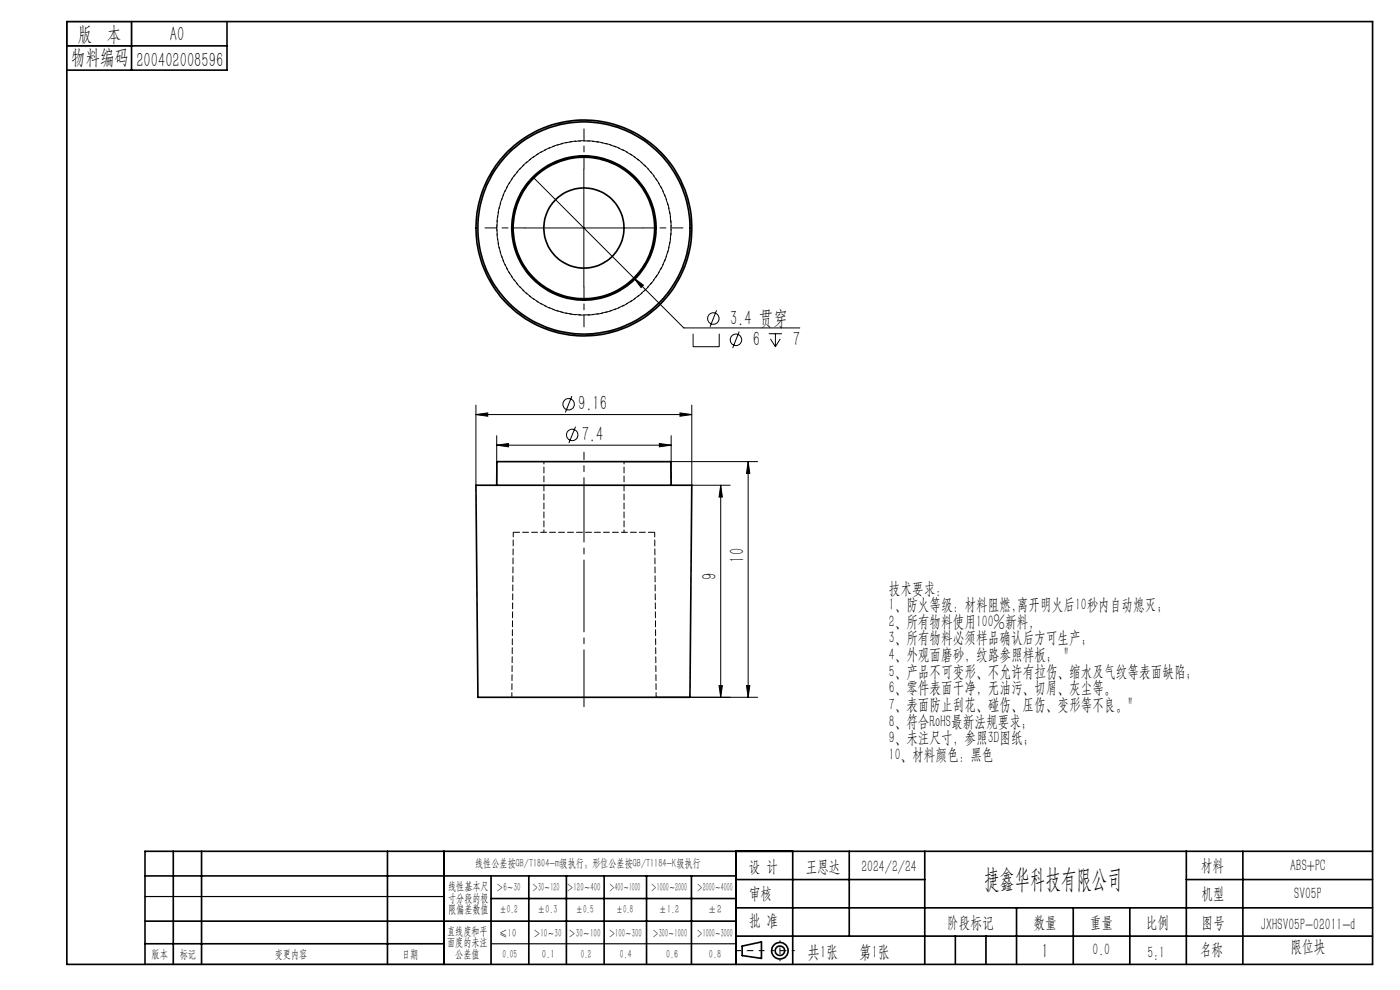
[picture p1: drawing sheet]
<svg xmlns="http://www.w3.org/2000/svg" width="297mm" height="210mm" viewBox="0 0 297 210" stroke-linecap="round" stroke-linejoin="round" font-family="sans-serif">
<g fill="none" stroke="#000" stroke-width=".21">
<path d="M113.3 37.8l31.8 31.8h24.6M123.9 35.9v24.9M111.4 48.4h25M134.5 59l2 1.5-.5 .5zM147 70.8v2.7h5.6v-2.7M152 65.8l-1.4 3.5M156.8 70.3l-1.4 3.5M163.1 70.8h2.8M163.4 71.9l1.1 1.6M164.5 70.8v2.7M165.5 71.9l-1 1.6M101 87.9l2.5-.3v.7z"/>
<path d="M101 85.9v17M101 87.9h45.8M105.4 94.4l2.5-.3v.7zM105.4 92.4v10.5M105.4 94.4h37M121.3 84l-1.4 3.5M122.1 90.5l-1.4 3.5M132.4 97.9h28.3M139.9 94.1l2.5 .3-2.5 .4zM142.4 92.4v10.5M144.3 87.6l2.5 .3-2.5 .4zM146.8 85.9v17h8.1"/>
<path d="M158.7 97.9l.4 2.5h-.7zM158.7 97.9v50M152.9 102.9l.3 2.5h-.7zM152.9 102.9v45M139.2 147.9h21.5M152.5 145.4h.7l-.3 2.5zM158.4 145.4h.7l-.4 2.5z"/>
<circle cx="151.3" cy="67.6" r="1.21"/>
<circle cx="156.1" cy="72.1" r="1.21"/>
<circle cx="120.6" cy="85.8" r="1.22"/>
<circle cx="121.4" cy="92.3" r="1.2"/>
</g>
<g fill="none" stroke="#000" stroke-width=".35">
<path d="M14.2 4.6h277v200h-277zM14.2 9.7h34M27.9 4.6v10.3M48.2 4.6v10.3h-34M101 102.9h45.8l-.4 45h-45zM105.4 102.9v-5h36.9l.1 5M30.8 195.4h125.4M30.8 185.8h125.4M36.8 180.6v24M42.8 180.6v24M82.2 180.6v24M94.2 180.6v24"/>
<path d="M104.2 185.8v18.8M104.2 190.6h52M112.2 185.8v18.8M120.2 185.8v18.8M128.2 185.8v18.8M137.2 185.8v18.8M146.7 185.8v18.8M156.2 180.6v24M156.2 186.6h40M156.2 198.6h135M156.2 192.6h135M168.2 180.6v24"/>
<path d="M180.2 180.6v18M196.2 180.6v24M202.7 198.6v6M209.2 198.6v6M215.7 192.6v12M227.7 192.6v12M239.7 192.6v12M251.7 186.6h39.5M251.7 180.6v24M263.7 180.6v24M291.2 180.6h-260.4v24M30.8 200.2h63.4"/>
<path d="M157.4 200.7l4.1-.9v3.5l-4.1-.6z"/>
<circle cx="123.9" cy="48.4" r="15.3"/>
<circle cx="123.9" cy="48.4" r="8.5"/>
<circle cx="123.9" cy="48.4" r="22.9"/>
<circle cx="123.9" cy="48.4" r="22.5"/>
<circle cx="123.9" cy="48.4" r="15"/>
<circle cx="165.5" cy="201.7" r="1.74"/>
<circle cx="165.5" cy="201.7" r="1"/>
</g>
<path d="M123.9 35.8v-8.5M111.4 48.3h-8.5M136.4 48.3h8.5M123.9 60.8v8.5" fill="none" stroke="#000" stroke-width=".21" stroke-dasharray="15.2 1.3 1.3 1.3" stroke-dashoffset="12.9"/>
<path d="M123.9 102.9v47" fill="none" stroke="#000" stroke-width=".21" stroke-dasharray="15.2 1.3 1.3 1.3" stroke-dashoffset="3.2"/>
<path d="M123.9 102.9v-7" fill="none" stroke="#000" stroke-width=".21" stroke-dasharray="15.2 1.3 1.3 1.3" stroke-dashoffset="13.6"/>
<path d="M162.1 201.7h-6" fill="none" stroke="#000" stroke-width=".21" stroke-dasharray="15.2 1.3 1.3 1.3" stroke-dashoffset="14.1"/>
<path d="M168.5 201.7h-4.8" fill="none" stroke="#000" stroke-width=".21" stroke-dasharray="15.2 1.3 1.3 1.3" stroke-dashoffset="14.7"/>
<path d="M165.5 199.6v4.2" fill="none" stroke="#000" stroke-width=".21" stroke-dasharray="15.2 1.3 1.3 1.3" stroke-dashoffset="15"/>
<path d="M14.2 4.6h13.7v5.1h-13.7zM30.8 190.2h63.4M30.8 204.6h63.4M104.2 200.2h52" fill="none" stroke="#000" stroke-width=".25"/>
<g fill="#000">
<path d="M105.4 94.4l2.5-.3v.7zM139.9 94.1l2.5 .3-2.5 .4zM134.5 59l1.5 2 .5-.5z"/>
<path d="M144.3 87.6l2.5 .3-2.5 .4zM101 87.9l2.5-.3v.7z"/>
<path d="M158.7 97.9l.4 2.5h-.7zM158.4 145.4h.7l-.4 2.5z"/>
<path d="M152.5 145.4h.7l-.3 2.5zM152.9 102.9l.3 2.5h-.7z"/>
</g>
<path d="M138.9 112.9h-30" fill="none" stroke="#000" stroke-width=".21" stroke-dasharray="1.3 .6" stroke-dashoffset="-.1"/>
<path d="M108.9 112.9l-.3 35M139.2 147.9l-.3-35" fill="none" stroke="#000" stroke-width=".21" stroke-dasharray="1.3 .6" stroke-dashoffset=".3"/>
<path d="M142.3 48.3a18.5 18.5 0 0 1-27.2 16.3 18.5 18.5 0 0 1-1.2-31.7 18.5 18.5 0 0 1 28.4 14v1.4M115.4 97.9v15M132.4 112.9v-15" fill="none" stroke="#000" stroke-width=".21" stroke-dasharray="1.3 .6" stroke-dashoffset=".8"/>
<path d="M105.4 48.3a18.5 18.5 0 0 0 27.3 16.3 18.5 18.5 0 0 0 1.2-31.8 18.5 18.5 0 0 0-28.5 14.1v1.4" fill="none" stroke="#000" stroke-width=".21" stroke-dasharray="1.3 .6" stroke-dashoffset=".6"/>
<text font-size="5.6" x="208.8" y="188.3">捷鑫华科技有限公司</text>
<g font-size="4.4">
<text x="16.5" y="8.6">版 本</text>
<text x="36.1" y="8.6">A0</text>
<text x="15.1" y="13.7">物料编码</text>
<text x="28.9" y="14.2">200402008596</text>
<text x="154.9" y="68.9">3.4 贯穿</text>
<text x="159.7" y="73.4">6</text>
<text x="168.2" y="73.4">7</text>
<text x="122.6" y="87">9.16</text>
<text x="123.4" y="93.5">7.4</text>
<text x="157.9" y="119.3" transform="rotate(-90 157.9 119.3)">10</text>
<text x="152" y="122.9" transform="rotate(-90 152 122.9)">9</text>
<text x="221" y="203.2">1</text>
</g>
<g font-size="3.8">
<text x="171.3" y="203.2">共1张</text>
<text x="182.3" y="203.2">第1张</text>
</g>
<g font-size="3.5">
<text x="188.6" y="125.9">技术要求：</text>
<text x="188.6" y="129.4">1、防火等级：材料阻燃,离开明火后10秒内自动熄灭；</text>
<text x="188.6" y="133">2、所有物料使用100%新料，</text>
<text x="188.6" y="136.5">3、所有物料必须样品确认后方可生产；</text>
<text x="188.6" y="140">4、外观面磨砂，纹路参照样板； &quot;</text>
<text x="188.6" y="143.5">5、产品不可变形、不允许有拉伤、缩水及气纹等表面缺陷；</text>
<text x="188.6" y="147.1">6、零件表面干净，无油污、切屑、灰尘等。</text>
<text x="188.6" y="150.6">7、表面防止刮花、碰伤、压伤、变形等不良。&quot;</text>
<text x="188.6" y="154.1">8、符合RoHS最新法规要求；</text>
<text x="188.6" y="157.7">9、未注尺寸，参照3D图纸；</text>
<text x="188.6" y="161.2">10、材料颜色：黑色</text>
<text x="158.9" y="184.9">设 计</text>
<text x="170.9" y="184.9">王恩达</text>
<text x="182.7" y="184.9">2024/2/24</text>
<text x="254.7" y="184.7">材料</text>
<text x="273.7" y="184.7">ABS+PC</text>
<text x="158.9" y="190.8">审核</text>
<text x="254.9" y="190.7">机型</text>
<text x="274.6" y="190.8">SV05P</text>
<text x="158.9" y="196.5">批 准</text>
<text x="200.9" y="196.9">阶段标记</text>
<text x="219.3" y="196.9">数量</text>
<text x="231.2" y="196.9">重量</text>
<text x="243.1" y="196.9">比例</text>
<text x="254.9" y="196.9">图号</text>
<text x="267.5" y="197.3">JXHSV05P-02011-d</text>
<text x="231.8" y="202.5">0.0</text>
<text x="243.4" y="203.2">5:1</text>
<text x="254.5" y="202.5">名称</text>
<text x="273.8" y="201.8">限位块</text>
</g>
<g font-size="2.5">
<text x="100.8" y="184">线性公差按GB/T1804-m级执行；形位公差按GB/T1184-K级执行</text>
<text x="95.1" y="188.8">线性基本尺</text>
<text x="95.1" y="191.3">寸分段的极</text>
<text x="105.3" y="189.1">＞6～30</text>
<text x="112.9" y="189.1">＞30～120</text>
<text x="120.2" y="188.9">＞120～400</text>
<text x="129.2" y="188.9">＞400～1000</text>
<text x="138.1" y="189.1">＞1000～2000</text>
<text x="147.8" y="189.1">＞2000～4000</text>
<text x="95.1" y="193.8">限偏差数值</text>
<text x="105.9" y="193.8">±0.2</text>
<text x="114.1" y="193.8">±0.3</text>
<text x="122.2" y="193.8">±0.5</text>
<text x="130.7" y="193.8">±0.8</text>
<text x="139.8" y="193.8">±1.2</text>
<text x="150.2" y="193.8">±2</text>
<text x="32.2" y="203.2">版本</text>
<text x="38.1" y="203.2">标记</text>
<text x="58.3" y="203.2">变更内容</text>
<text x="85.3" y="203.2">日期</text>
<text x="94.8" y="198.3">直线度和平</text>
<text x="94.8" y="200.7">面度的未注</text>
<text x="96.6" y="203.2">公差值</text>
<text x="105.9" y="198.7">≤10</text>
<text x="106.6" y="203.2">0.05</text>
<text x="113.2" y="198.7">＞10～30</text>
<text x="115" y="203.2">0.1</text>
<text x="120.6" y="198.7">＞30～100</text>
<text x="123.2" y="203.2">0.2</text>
<text x="129.1" y="198.7">＞100～300</text>
<text x="131.5" y="203.2">0.4</text>
<text x="138.4" y="198.7">＞300～1000</text>
<text x="141.3" y="203.2">0.6</text>
<text x="147.8" y="198.7">＞1000～3000</text>
<text x="150.4" y="203.2">0.8</text>
</g>
</svg>
